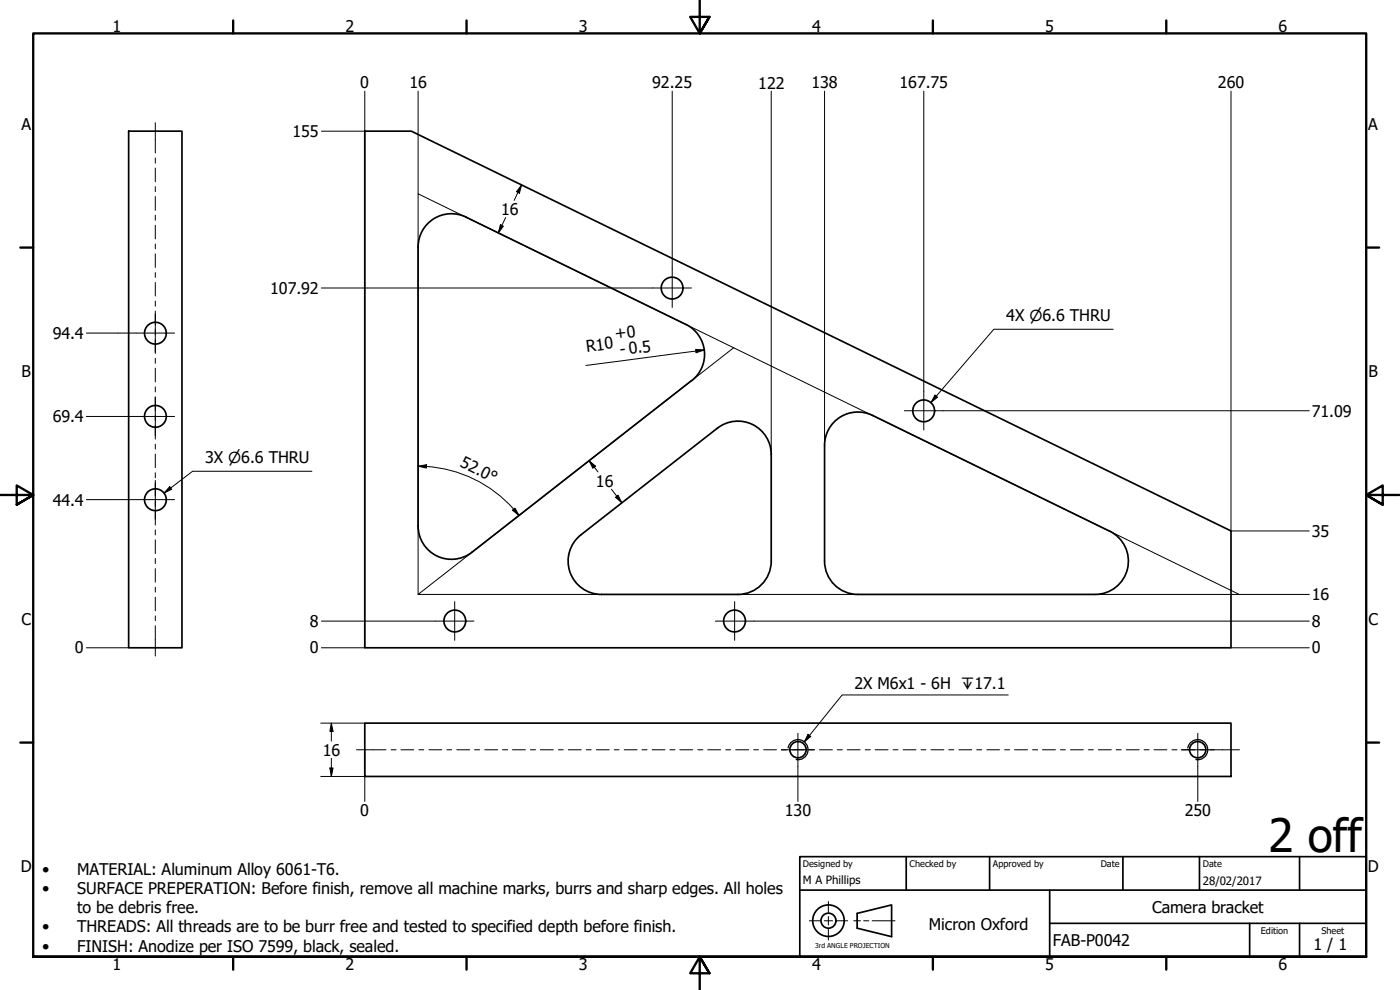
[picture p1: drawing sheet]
<svg xmlns="http://www.w3.org/2000/svg" width="420mm" height="297mm" viewBox="0 0 420 297" stroke-linecap="round" stroke-linejoin="round" font-family="sans-serif">
<!-- layer: Visible (ISO) -->
<g fill="none" stroke="#000" stroke-width=".51">
<path d="M38.6 39.4h16v155h-16zM109.5 39.4h13.9l246 119.9v35.1h-259.9zM205.8 97.3l-65.9-32.2a10 10 0 0 0-14.4 9v83.7M205.8 97.3a10 10 0 0 1 1.8 16.9l-66 51.5M125.5 157.8a10 10 0 0 0 5.6 9 10 10 0 0 0 10.5-1.1M333 159.4l-71.2-34.8a10 10 0 0 0-14.3 9v34.7M333 159.4a10 10 0 0 1 5.4 11.2 10 10 0 0 1-9.8 7.8h-71.1M231.5 168.3v-31.9a10 10 0 0 0-5.6-9 10 10 0 0 0-10.6 1l-41 32.1a10 10 0 0 0-3.3 11.1 10 10 0 0 0 9.5 6.8h41a10 10 0 0 0 10-10M247.5 168.4a10 10 0 0 0 10 10M109.5 217h259.9v16h-259.9z"/>
<circle cx="46.6" cy="100" r="3.3"/>
<circle cx="201.7" cy="86.4" r="3.3"/>
<circle cx="46.6" cy="124.9" r="3.3"/>
<circle cx="277.2" cy="123.3" r="3.3"/>
<circle cx="46.6" cy="149.9" r="3.3"/>
<circle cx="136.5" cy="186.3" r="3.3"/>
<circle cx="220.4" cy="186.3" r="3.3"/>
<circle cx="239.5" cy="224.9" r="2.44"/>
<circle cx="359.4" cy="224.9" r="2.44"/>
</g>
<!-- layer: Visible Narrow (ISO) -->
<path d="M236.5 224.4a3 3 0 0 1 3.5-2.4 3 3 0 0 1 2.5 3.5 3 3 0 0 1-3.5 2.4M356.5 224.4a3 3 0 0 1 3.5-2.4 3 3 0 0 1 2.4 3.5 3 3 0 0 1-3.5 2.4" fill="none" stroke="#000" stroke-width=".38"/>
<!-- layer: Border (ISO) -->
<g fill="none" stroke="#000" stroke-width=".7">
<path d="M70 6.1v3.9M140 6.1v3.9M210 0v10l-2.9-4.9h5.8l-2.9 4.9 2.9-4.9M280 6.1v3.9M350 6.1v3.9M6.1 74.3h3.9M410 74.3h3.9M0 148.5h10l-5-2.8v5.7l5-2.9-5 2.9M420 148.5h-10l5-2.8v5.7l-5-2.9 5 2.9M6.1 222.8h3.9M410 222.8h3.9M10 287.1v-277.1h400v277.1h-400h400"/>
<path d="M70 287.1v3.8M140 287.1v3.8M212.9 292l-2.9-4.9 2.9 4.9h-5.8l2.9-4.9v9.9M280 287.1v3.8M350 287.1v3.8"/>
</g>
<!-- layer: Sketch Geometry (ANSI) -->
<path d="M242.9 276.3h3.2M247.4 276.3h2.5M248.6 270.5v3.3M248.6 275v2.5M248.6 278.8v3.3M251.1 276.3h3.3M256.2 276.3h2.1M259.2 276.3h1.5M261.7 276.3h6.9" fill="none" stroke="#000" stroke-width=".3"/>
<g fill="none" stroke="#000" stroke-width=".51">
<path d="M257.2 274.1l10.4-2.6v9.5l-10.4-2.5z"/>
<circle cx="248.6" cy="276.2" r="4.7"/>
<circle cx="248.6" cy="276.2" r="2.25"/>
</g>
<!-- layer: Title (ISO) -->
<path d="M240 257h170v30.1h-170zM272 257v10.1M297 257v10.1M337 257v10.1M360 257v10.1M390 257v10.1M240 267.1h170M315 277h95M315 267.1v20M375 277v10.1M390 277v10.1" fill="none" stroke="#000" stroke-width=".51"/>
<!-- layer: Sketch Geometry (ISO) -->
<path d="M220.2 104.3l-94.7 74.1h246.4l-246.4-120.2v120.2" fill="none" stroke="#000" stroke-width=".3"/>
<!-- layer: Dimension (ISO) -->
<g fill="none" stroke="#000" stroke-width=".3">
<path d="M96.5 39.4h13M109.5 27.4v167h-13M125.5 27.4v30.8M201.7 27.4v53.2M231.5 27.4v108.9M247.5 27.4v106.3M277.2 27.4v90.1M369.4 27.4v131.9h23.5M156.5 55.5l-.6 2.5-.9-.5zM156.5 55.5l-2.2 4.6M150.2 67.4l.9 .5-1.6 2zM151.8 65.3l-2.3 4.6"/>
<path d="M25.9 99.9h14.9M96.5 86.4h99.4M208.8 104.8l2.5 .2-2.4 .8zM211.3 105l-35.5 4.7M25.9 125h14.9M125.5 139.9l2.5-.5v1zM125.5 139.9a38.4 38.4 0 0 1 28.6 12.8M176.8 138.2l2 1.7-.9 .6zM176.8 138.2l2.7 3.4M283 123.2h109.9M25.9 149.9h14.9M153.8 153.1l.8-.7 1.2 2.3z"/>
<path d="M154.2 152.8l1.6 1.9M183.5 146.8l3.1 4.1M184.7 149.2l.8-.6 1.1 2.3zM371.9 178.4h21M25.9 194.4h12.7M96.5 186.4h34.2M226.3 186.4h166.6M369.4 194.4h23.5M96.3 217h13.2M99.4 217l.5 2.4h-.9zM99.4 217v5.4M96.3 233h13.2"/>
<path d="M99 230.4h.9l-.5 2.6zM99.4 227.5v5.5M109.5 225v15.5M239.5 229.9v10.6M359.5 229.9v10.6"/>
</g>
<g fill="#000">
<path d="M156.5 55.5l-.6 2.5-.9-.5z" fill-rule="evenodd"/>
<path d="M150.2 67.4l.9 .5-1.6 2z" fill-rule="evenodd"/>
<path d="M208.8 104.8l2.5 .2-2.4 .8z" fill-rule="evenodd"/>
<path d="M125.5 139.9l2.5-.5v1z" fill-rule="evenodd"/>
<path d="M176.8 138.2l2 1.7-.9 .6z" fill-rule="evenodd"/>
<path d="M153.8 153.1l.8-.7 1.2 2.3z" fill-rule="evenodd"/>
<path d="M184.7 149.2l.8-.6 1.1 2.3z" fill-rule="evenodd"/>
<path d="M99.4 217l.5 2.4h-.9z" fill-rule="evenodd"/>
<path d="M99 230.4h.9l-.5 2.6z" fill-rule="evenodd"/>
</g>
<!-- layer: Center Mark (ISO) -->
<g fill="none" stroke="#000" stroke-width=".3">
<path d="M40.8 99.9h11.6M46.6 94.2v11.5M195.9 86.4h11.6M201.7 80.6v11.7M46.6 119.1v11.6M277.2 117.5v11.5M40.8 125h11.6M271.4 123.2h11.6M40.8 149.9h11.6M46.6 144.1v11.7M130.7 186.4h11.5M136.5 180.5v11.6"/>
<path d="M214.7 186.4h11.6M220.5 180.5v11.6M234.5 225h9.9M239.5 220v9.9M354.5 225h9.9M359.5 220v9.9"/>
</g>
<!-- layer: Centerline (ISO) -->
<g fill="none" stroke="#000" stroke-width=".3">
<path d="M46.6 36.8v9.1M46.6 47.4v1.5M46.6 50.4v4.1M46.6 56v1.5M46.6 59v4.1M46.6 64.6v1.5M46.6 67.6v4.1M46.6 73.2v1.5M46.6 76.2v4M46.6 81.8v1.4M46.6 84.8v4M46.6 90.3v1.6"/>
<path d="M46.6 93.3v4.1M46.6 98.9v1.5M46.6 101.9v4.1M46.6 107.5v1.5M46.6 110.5v4.1M46.6 116.1v1.5M46.6 119.1v4.1M46.6 124.7v1.5M46.6 127.7v4M46.6 133.3v1.4M46.6 136.3v4M46.6 141.8v1.6"/>
<path d="M46.6 144.8v4.1M46.6 150.4v1.5M46.6 153.4v4.1M46.6 159v1.5M46.6 162v4.1M46.6 167.6v1.5M46.6 170.6v4.1M46.6 176.2v1.5M46.6 179.2v4M46.6 184.8v1.4M46.6 187.8v9M107 225h8.8"/>
<path d="M117.3 225h1.6M120.3 225h3.9M125.7 225h1.5M128.7 225h3.9M134.1 225h1.5M137.1 225h3.9M142.4 225h1.6M145.5 225h3.9M150.8 225h1.5M153.8 225h3.9M159.2 225h1.5M162.2 225h3.9"/>
<path d="M167.6 225h1.4M170.6 225h3.8M176 225h1.4M178.9 225h3.9M184.3 225h1.5M187.3 225h3.9M192.7 225h1.5M195.7 225h3.9M201 225h1.6M204 225h3.9M209.4 225h1.5M212.4 225h3.9"/>
<path d="M217.8 225h1.5M220.8 225h3.9M226.2 225h1.4M229.2 225h3.8M234.5 225h1.5M237.6 225h3.8M242.9 225h1.5M245.9 225h3.9M251.3 225h1.5M254.3 225h3.8M259.7 225h1.5M262.6 225h3.9"/>
<path d="M268 225h1.5M271 225h3.9M276.4 225h1.5M279.4 225h3.9M284.7 225h1.6M287.8 225h3.9M293.1 225h1.5M296.2 225h3.8M301.5 225h1.5M304.5 225h3.9M309.9 225h1.5M312.9 225h3.8"/>
<path d="M318.3 225h1.4M321.2 225h3.9M326.6 225h1.5M329.6 225h3.9M335 225h1.5M338 225h3.9M343.3 225h1.6M346.3 225h3.9M351.7 225h1.6M354.7 225h3.9M360.1 225h1.5M363.1 225h8.9"/>
</g>
<!-- layer: Symbol (ISO) -->
<path d="M334.1 98.8h-35.8l-18.9 22M280.6 118.5l.8 .7-2 1.6zM50.9 146l.6 .8-2.3 1.1zM93.6 141.4h-35.8l-8.6 6.5M302.6 208.5h-49.9l-11.3 14.1M242.5 220.3l.8 .7-1.9 1.6z" fill="none" stroke="#000" stroke-width=".3"/>
<g fill="#000">
<path d="M280.6 118.5l.8 .7-2 1.6z" fill-rule="evenodd"/>
<path d="M50.9 146l.6 .8-2.3 1.1z" fill-rule="evenodd"/>
<path d="M242.5 220.3l.8 .7-1.9 1.6z" fill-rule="evenodd"/>
</g>
<text font-size="13.8" x="380.7" y="255.6">2 off</text>
<g font-size="4.8">
<text x="33.7" y="9.6">1</text>
<text x="103.7" y="9.6">2</text>
<text x="173.7" y="9.6">3</text>
<text x="243.7" y="9.6">4</text>
<text x="313.7" y="9.6">5</text>
<text x="383.7" y="9.6">6</text>
<text x="108.1" y="26.5">0</text>
<text x="122.9" y="26.5">16</text>
<text x="195.8" y="26.5">92.25</text>
<text x="227.5" y="26.6">122</text>
<text x="243.5" y="26.5">138</text>
<text x="269.9" y="26.5">167.75</text>
<text x="365.5" y="26.5">260</text>
<text x="6.4" y="38.9">A</text>
<text x="87.8" y="41.1">155</text>
<text x="410.7" y="38.9">A</text>
<text x="150.4" y="64.4">16</text>
<text x="81.1" y="88.2">107.92</text>
<text x="15.8" y="101.7">94.4</text>
<text x="184.7" y="101.7" transform="rotate(-7 184.7 101.7)">+0</text>
<text x="302" y="96.4">4X ⌀6.6 THRU</text>
<text x="176.1" y="105.6" transform="rotate(-7 176.1 105.6)">R10</text>
<text x="186.2" y="106.5" transform="rotate(-7 186.2 106.5)">- 0.5</text>
<text x="6.4" y="113.1">B</text>
<text x="410.7" y="113.1">B</text>
<text x="393.7" y="125">71.09</text>
<text x="15.8" y="126.7">69.4</text>
<text x="61.5" y="139">3X ⌀6.6 THRU</text>
<text x="137.8" y="139.8" transform="rotate(26 137.8 139.8)">52.0°</text>
<text x="178.8" y="146">16</text>
<text x="15.8" y="151.7">44.4</text>
<text x="393.7" y="161.1">35</text>
<text x="393.7" y="180.1">16</text>
<text x="6.4" y="187.4">C</text>
<text x="93" y="188.1">8</text>
<text x="393.7" y="188.1">8</text>
<text x="410.7" y="187.4">C</text>
<text x="22.5" y="196.1">0</text>
<text x="93" y="196.1">0</text>
<text x="393.7" y="196.1">0</text>
<text x="256.5" y="206.7">2X M6x1 - 6H ↧17.1</text>
<text x="96.8" y="226.7">16</text>
<text x="108.1" y="244.8">0</text>
<text x="235.5" y="244.8">130</text>
<text x="355.5" y="244.8">250</text>
<text x="6.2" y="261.7">D</text>
<text x="12.6" y="262.5">•</text>
<text x="23.2" y="262.5">MATERIAL: Aluminum Alloy 6061-T6.</text>
<text x="410.5" y="261.7">D</text>
<text x="12.6" y="268.2">•</text>
<text x="23.2" y="268.2">SURFACE PREPERATION: Before finish, remove all machine marks, burrs and sharp edges. All holes</text>
<text x="23.2" y="274">to be debris free.</text>
<text x="345.8" y="273.9">Camera bracket</text>
<text x="12.6" y="279.8">•</text>
<text x="23.2" y="279.8">THREADS: All threads are to be burr free and tested to specified depth before finish.</text>
<text x="278.8" y="279">Micron Oxford</text>
<text x="12.6" y="285.5">•</text>
<text x="23.2" y="285.5">FINISH: Anodize per ISO 7599, black, sealed.</text>
<text x="316" y="283.8">FAB-P0042</text>
<text x="394.2" y="285">1 / 1</text>
<text x="33.7" y="290.9">1</text>
<text x="103.7" y="290.9">2</text>
<text x="173.7" y="290.9">3</text>
<text x="243.7" y="290.9">4</text>
<text x="313.7" y="290.9">5</text>
<text x="383.7" y="290.9">6</text>
</g>
<g font-size="3.4">
<text x="241" y="265.4">M A Phillips</text>
<text x="361" y="265.5">28/02/2017</text>
</g>
<g font-size="2.7">
<text x="241" y="260.1">Designed by</text>
<text x="273" y="260.1">Checked by</text>
<text x="298" y="260.1">Approved by</text>
<text x="330.3" y="260">Date</text>
<text x="361" y="260">Date</text>
<text x="378.4" y="280.1">Edition</text>
<text x="396.6" y="280.1">Sheet</text>
</g>
<text font-size="2" x="244.6" y="284.5">3rd ANGLE PROJECTION</text>
</svg>
